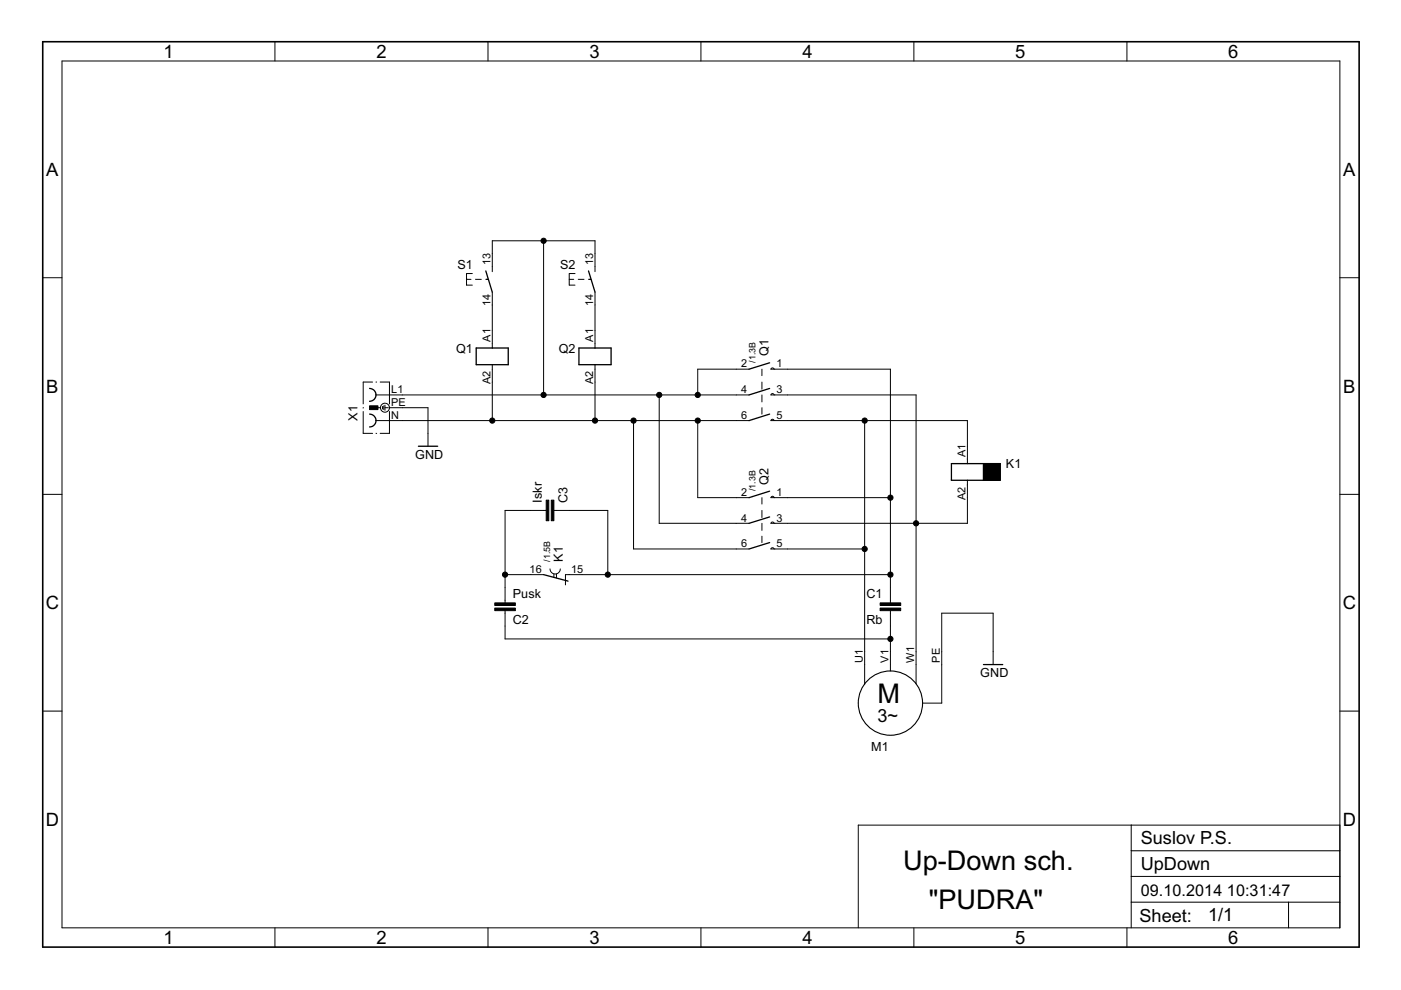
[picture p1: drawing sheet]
<?xml version="1.0" encoding="utf-8"?>
<!DOCTYPE eagle SYSTEM "eagle.dtd">
<eagle version="7.0.0">
<drawing>
<settings>
<setting alwaysvectorfont="no"/>
<setting verticaltext="up"/>
</settings>
<grid distance="0.1" unitdist="inch" unit="inch" style="lines" multiple="1" display="no" altdistance="0.01" altunitdist="inch" altunit="inch"/>
<schematic xreflabel="%F%N/%S.%C%R" xrefpart="/%S.%C%R">
<libraries>
<library name="frames">
<symbols>
<symbol name="A4L-LOC">
<wire x1="256.54" y1="3.81" x2="256.54" y2="8.89" width="0.1016" layer="94"/>
<wire x1="256.54" y1="8.89" x2="256.54" y2="13.97" width="0.1016" layer="94"/>
<wire x1="256.54" y1="13.97" x2="256.54" y2="19.05" width="0.1016" layer="94"/>
<wire x1="256.54" y1="19.05" x2="256.54" y2="24.13" width="0.1016" layer="94"/>
<wire x1="161.29" y1="3.81" x2="161.29" y2="24.13" width="0.1016" layer="94"/>
<wire x1="161.29" y1="24.13" x2="215.265" y2="24.13" width="0.1016" layer="94"/>
<wire x1="215.265" y1="24.13" x2="256.54" y2="24.13" width="0.1016" layer="94"/>
<wire x1="246.38" y1="3.81" x2="246.38" y2="8.89" width="0.1016" layer="94"/>
<wire x1="246.38" y1="8.89" x2="256.54" y2="8.89" width="0.1016" layer="94"/>
<wire x1="246.38" y1="8.89" x2="215.265" y2="8.89" width="0.1016" layer="94"/>
<wire x1="215.265" y1="8.89" x2="215.265" y2="3.81" width="0.1016" layer="94"/>
<wire x1="215.265" y1="8.89" x2="215.265" y2="13.97" width="0.1016" layer="94"/>
<wire x1="215.265" y1="13.97" x2="256.54" y2="13.97" width="0.1016" layer="94"/>
<wire x1="215.265" y1="13.97" x2="215.265" y2="19.05" width="0.1016" layer="94"/>
<wire x1="215.265" y1="19.05" x2="256.54" y2="19.05" width="0.1016" layer="94"/>
<wire x1="215.265" y1="19.05" x2="215.265" y2="24.13" width="0.1016" layer="94"/>
<text x="217.17" y="15.24" size="2.54" layer="94">&gt;DRAWING_NAME</text>
<text x="217.17" y="10.16" size="2.286" layer="94">&gt;LAST_DATE_TIME</text>
<text x="230.505" y="5.08" size="2.54" layer="94">&gt;SHEET</text>
<text x="216.916" y="4.953" size="2.54" layer="94">Sheet:</text>
<frame x1="0" y1="0" x2="260.35" y2="179.07" columns="6" rows="4" layer="94"/>
</symbol>
</symbols>
<devicesets>
<deviceset name="A4L-LOC" prefix="FRAME" uservalue="yes">
<gates>
<gate name="G$1" symbol="A4L-LOC" x="0" y="0"/>
</gates>
<devices>
<device name="">
<technologies>
<technology name=""/>
</technologies>
</device>
</devices>
</deviceset>
</devicesets>
</library>
<library name="e-motoren">
<symbols>
<symbol name="MOTOR_3-POL_PE">
<wire x1="5.08" y1="7.62" x2="5.08" y2="3.81" width="0.1524" layer="94"/>
<wire x1="0" y1="7.62" x2="0" y2="6.35" width="0.1524" layer="94"/>
<wire x1="-5.08" y1="7.62" x2="-5.08" y2="3.683" width="0.1524" layer="94"/>
<wire x1="10.16" y1="7.62" x2="10.16" y2="0" width="0.1524" layer="94"/>
<wire x1="10.16" y1="0" x2="6.35" y2="0" width="0.1524" layer="94"/>
<circle x="0" y="0" radius="6.35" width="0.2032" layer="94"/>
<text x="-2.54" y="0" size="3.81" layer="94">M</text>
<text x="-2.54" y="-3.81" size="2.54" layer="94">3~</text>
<text x="-3.81" y="-7.62" size="1.778" layer="95" rot="MR180">&gt;PART</text>
<text x="-3.81" y="-10.16" size="1.778" layer="96" rot="MR180">&gt;VALUE</text>
<text x="-3.81" y="-17.78" size="1.778" layer="96" rot="MR180">&gt;FUNKTION</text>
<text x="-3.81" y="-12.7" size="1.778" layer="96" rot="MR180">&gt;TYPE</text>
<text x="-3.81" y="-15.24" size="1.778" layer="96" rot="MR180">&gt;HERSTELLER</text>
<pin name="W1" x="5.08" y="10.16" visible="pad" length="short" direction="pas" rot="R270"/>
<pin name="V1" x="0" y="10.16" visible="pad" length="short" direction="pas" rot="R270"/>
<pin name="U1" x="-5.08" y="10.16" visible="pad" length="short" direction="pas" rot="R270"/>
<pin name="PE" x="10.16" y="10.16" visible="pad" length="short" direction="pas" rot="R270"/>
</symbol>
</symbols>
<devicesets>
<deviceset name="MOTOR_3-POL_PE" prefix="M" uservalue="yes">
<gates>
<gate name="G$1" symbol="MOTOR_3-POL_PE" x="0" y="0"/>
</gates>
<devices>
<device name="" package="MOTOR_3-POL_PE">
<connects>
<connect gate="G$1" pin="PE" pad="PE"/>
<connect gate="G$1" pin="U1" pad="U1"/>
<connect gate="G$1" pin="V1" pad="V1"/>
<connect gate="G$1" pin="W1" pad="W1"/>
</connects>
<technologies>
<technology name="">
<attribute name="FUNKTION" value="" constant="no"/>
<attribute name="HERSTELLER" value="" constant="no"/>
<attribute name="TYPE" value="" constant="no"/>
</technology>
</technologies>
</device>
</devices>
</deviceset>
</devicesets>
</library>
<library name="e-schuetze-relais">
<symbols>
<symbol name="OEFFNER_SCHLIESST_VERZOEGERT">
<wire x1="0" y1="1.778" x2="0" y2="2.54" width="0.1524" layer="94"/>
<wire x1="2.032" y1="1.778" x2="0" y2="1.778" width="0.1524" layer="94"/>
<wire x1="0" y1="-2.54" x2="1.27" y2="2.286" width="0.254" layer="94"/>
<wire x1="0.635" y1="0" x2="-0.127" y2="0" width="0.1524" layer="94"/>
<wire x1="-1.143" y1="-1.27" x2="-1.143" y2="0.762" width="0.1524" layer="94" curve="180"/>
<wire x1="0.508" y1="-0.508" x2="-0.127" y2="-0.508" width="0.1524" layer="94"/>
<text x="-2.54" y="1.27" size="1.778" layer="95" rot="R180">&gt;PART</text>
<text x="-2.54" y="-1.27" size="1.27" layer="95" rot="R180">&gt;XREF</text>
<pin name="6" x="0" y="-5.08" visible="pad" length="short" direction="pas" rot="R90"/>
<pin name="5" x="0" y="5.08" visible="pad" length="short" direction="pas" rot="R270"/>
</symbol>
<symbol name="SPULE_ABFALLVERZOEGERT">
<wire x1="3.175" y1="1.651" x2="0" y2="1.651" width="0.254" layer="94"/>
<wire x1="0" y1="1.651" x2="-3.175" y2="1.651" width="0.254" layer="94"/>
<wire x1="-3.175" y1="1.651" x2="-3.175" y2="-1.651" width="0.254" layer="94"/>
<wire x1="-3.175" y1="-1.651" x2="0" y2="-1.651" width="0.254" layer="94"/>
<wire x1="0" y1="-1.651" x2="3.175" y2="-1.651" width="0.254" layer="94"/>
<wire x1="3.175" y1="-1.651" x2="3.175" y2="1.651" width="0.254" layer="94"/>
<wire x1="0" y1="2.54" x2="0" y2="1.651" width="0.1524" layer="94"/>
<wire x1="0" y1="-2.54" x2="0" y2="-1.651" width="0.1524" layer="94"/>
<wire x1="-6.477" y1="1.651" x2="-3.175" y2="1.651" width="0.254" layer="94"/>
<wire x1="-6.477" y1="-1.651" x2="-3.175" y2="-1.651" width="0.254" layer="94"/>
<wire x1="-6.477" y1="-1.651" x2="-6.477" y2="1.651" width="0.254" layer="94"/>
<text x="-7.62" y="2.54" size="1.778" layer="95" rot="R180">&gt;PART</text>
<text x="-7.62" y="0" size="1.778" layer="96" rot="R180">&gt;VALUE</text>
<text x="-7.62" y="-7.62" size="1.778" layer="96" rot="R180">&gt;FUNKTION</text>
<text x="-7.62" y="-2.54" size="1.778" layer="96" rot="R180">&gt;TYPE</text>
<text x="-7.62" y="-5.08" size="1.778" layer="96" rot="R180">&gt;HERSTELLER</text>
<rectangle x1="-6.477" y1="-1.651" x2="-3.175" y2="1.651" layer="94"/>
<pin name="A2" x="0" y="-5.08" visible="pad" length="short" direction="pas" rot="R90"/>
<pin name="A1" x="0" y="5.08" visible="pad" length="short" direction="pas" rot="R270"/>
</symbol>
<symbol name="SPULE">
<wire x1="3.175" y1="1.651" x2="0" y2="1.651" width="0.254" layer="94"/>
<wire x1="0" y1="1.651" x2="-3.175" y2="1.651" width="0.254" layer="94"/>
<wire x1="-3.175" y1="1.651" x2="-3.175" y2="-1.651" width="0.254" layer="94"/>
<wire x1="-3.175" y1="-1.651" x2="0" y2="-1.651" width="0.254" layer="94"/>
<wire x1="0" y1="-1.651" x2="3.175" y2="-1.651" width="0.254" layer="94"/>
<wire x1="3.175" y1="-1.651" x2="3.175" y2="1.651" width="0.254" layer="94"/>
<wire x1="0" y1="2.54" x2="0" y2="1.651" width="0.1524" layer="94"/>
<wire x1="0" y1="-2.54" x2="0" y2="-1.651" width="0.1524" layer="94"/>
<text x="-3.81" y="2.54" size="1.778" layer="95" rot="R180">&gt;PART</text>
<text x="-3.81" y="0" size="1.778" layer="96" rot="R180">&gt;VALUE</text>
<text x="-3.81" y="-7.62" size="1.778" layer="96" rot="R180">&gt;FUNKTION</text>
<text x="-3.81" y="-2.54" size="1.778" layer="96" rot="R180">&gt;TYPE</text>
<text x="-3.81" y="-5.08" size="1.778" layer="96" rot="R180">&gt;HERSTELLER</text>
<pin name="A2" x="0" y="-5.08" visible="pad" length="short" direction="in" rot="R90"/>
<pin name="A1" x="0" y="5.08" visible="pad" length="short" direction="in" rot="R270"/>
</symbol>
<symbol name="SCHLIESSER_HAUPTSCHUETZ_3-POL">
<wire x1="-5.08" y1="0" x2="-3.81" y2="0" width="0.1524" layer="94"/>
<wire x1="-2.54" y1="0" x2="-1.143" y2="0" width="0.1524" layer="94"/>
<wire x1="0" y1="0" x2="1.397" y2="0" width="0.1524" layer="94"/>
<wire x1="2.54" y1="0" x2="3.81" y2="0" width="0.1524" layer="94"/>
<wire x1="-5.08" y1="1.778" x2="-5.08" y2="2.413" width="0.1524" layer="94" curve="-157.380135"/>
<wire x1="-5.08" y1="-2.54" x2="-6.35" y2="1.524" width="0.254" layer="94"/>
<wire x1="-5.08" y1="2.54" x2="-5.08" y2="1.778" width="0.1524" layer="94"/>
<wire x1="0" y1="1.778" x2="0" y2="2.413" width="0.1524" layer="94" curve="-157.380135"/>
<wire x1="0" y1="-2.54" x2="-1.27" y2="1.524" width="0.254" layer="94"/>
<wire x1="0" y1="2.54" x2="0" y2="1.778" width="0.1524" layer="94"/>
<wire x1="5.08" y1="1.778" x2="5.08" y2="2.413" width="0.1524" layer="94" curve="-157.380135"/>
<wire x1="5.08" y1="-2.54" x2="3.81" y2="1.524" width="0.254" layer="94"/>
<wire x1="5.08" y1="2.54" x2="5.08" y2="1.778" width="0.1524" layer="94"/>
<text x="-7.62" y="1.27" size="1.778" layer="95" rot="R180">&gt;PART</text>
<text x="-6.35" y="-1.27" size="1.27" layer="95" rot="R180">&gt;XREF</text>
<text x="-8.89" y="-3.81" size="1.778" layer="95" rot="R180">&gt;VALUE2</text>
<pin name="2" x="-5.08" y="-5.08" visible="pad" length="short" direction="pas" rot="R90"/>
<pin name="1" x="-5.08" y="5.08" visible="pad" length="short" direction="pas" rot="R270"/>
<pin name="3" x="0" y="5.08" visible="pad" length="short" direction="pas" rot="R270"/>
<pin name="4" x="0" y="-5.08" visible="pad" length="short" direction="pas" rot="R90"/>
<pin name="5" x="5.08" y="5.08" visible="pad" length="short" direction="pas" rot="R270"/>
<pin name="6" x="5.08" y="-5.08" visible="pad" length="short" direction="pas" rot="R90"/>
</symbol>
</symbols>
<devicesets>
<deviceset name="HILFSSCHUETZ_SCHLIESST_VERZOEGERT_15-16" prefix="K" uservalue="yes">
<gates>
<gate name="G$2" symbol="OEFFNER_SCHLIESST_VERZOEGERT" x="2.54" y="5.08"/>
<gate name="G$1" symbol="SPULE_ABFALLVERZOEGERT" x="-10.16" y="5.08" addlevel="must"/>
</gates>
<devices>
<device name="" package="HILFSSCHUETZ_SCHLIESST_VERZOEGERT_15-16">
<connects>
<connect gate="G$1" pin="A1" pad="A1"/>
<connect gate="G$1" pin="A2" pad="A2"/>
<connect gate="G$2" pin="5" pad="15"/>
<connect gate="G$2" pin="6" pad="16"/>
</connects>
<technologies>
<technology name="">
<attribute name="FUNKTION" value="" constant="no"/>
<attribute name="HERSTELLER" value="" constant="no"/>
<attribute name="TYPE" value="" constant="no"/>
</technology>
</technologies>
</device>
</devices>
</deviceset>
<deviceset name="HAUPTSCHUETZ_3-POL" prefix="Q" uservalue="yes">
<gates>
<gate name="G$1" symbol="SPULE" x="-10.16" y="5.08" addlevel="must"/>
<gate name="G$2" symbol="SCHLIESSER_HAUPTSCHUETZ_3-POL" x="7.62" y="5.08" addlevel="always"/>
</gates>
<devices>
<device name="" package="HAUPTSCHUETZ_3-POL">
<connects>
<connect gate="G$1" pin="A1" pad="A1"/>
<connect gate="G$1" pin="A2" pad="A2"/>
<connect gate="G$2" pin="1" pad="1"/>
<connect gate="G$2" pin="2" pad="2"/>
<connect gate="G$2" pin="3" pad="3"/>
<connect gate="G$2" pin="4" pad="4"/>
<connect gate="G$2" pin="5" pad="5"/>
<connect gate="G$2" pin="6" pad="6"/>
</connects>
<technologies>
<technology name="">
<attribute name="FUNKTION" value="" constant="no"/>
<attribute name="HERSTELLER" value="" constant="no"/>
<attribute name="TYPE" value="" constant="no"/>
<attribute name="VALUE2" value="" constant="no"/>
</technology>
</technologies>
</device>
</devices>
</deviceset>
</devicesets>
</library>
<library name="e-steckverbinder">
<symbols>
<symbol name="STECKDOSE">
<wire x1="5.08" y1="0" x2="5.08" y2="-5.207" width="0.1524" layer="94" style="dashdot"/>
<wire x1="5.08" y1="-5.207" x2="-5.08" y2="-5.207" width="0.1524" layer="94" style="dashdot"/>
<wire x1="-5.08" y1="-5.207" x2="-5.08" y2="0" width="0.1524" layer="94" style="dashdot"/>
<wire x1="-5.08" y1="0" x2="5.08" y2="0" width="0.1524" layer="94" style="dashdot"/>
<wire x1="-1.27" y1="-3.937" x2="-2.54" y2="-2.667" width="0.254" layer="94" curve="90"/>
<wire x1="-2.54" y1="-2.667" x2="-3.81" y2="-3.937" width="0.254" layer="94" curve="90"/>
<wire x1="0" y1="-1.778" x2="0" y2="-2.413" width="0.1524" layer="94"/>
<wire x1="-2.54" y1="-0.127" x2="-2.54" y2="-2.667" width="0.1524" layer="94" style="dashdot"/>
<wire x1="2.54" y1="-0.127" x2="2.54" y2="-2.667" width="0.1524" layer="94" style="dashdot"/>
<wire x1="3.81" y1="-3.937" x2="2.54" y2="-2.667" width="0.254" layer="94" curve="90"/>
<wire x1="2.54" y1="-2.667" x2="1.27" y2="-3.937" width="0.254" layer="94" curve="90"/>
<wire x1="0" y1="-0.254" x2="0" y2="-0.889" width="0.1524" layer="94" style="dashdot"/>
<wire x1="-0.508" y1="-0.889" x2="0.508" y2="-0.889" width="0.1524" layer="94" style="dashdot"/>
<wire x1="-0.381" y1="-1.143" x2="0.381" y2="-1.143" width="0.1524" layer="94" style="dashdot"/>
<wire x1="-0.254" y1="-1.397" x2="0.254" y2="-1.397" width="0.1524" layer="94" style="dashdot"/>
<circle x="0" y="-0.889" radius="0.889" width="0.1524" layer="94"/>
<text x="2.54" y="-6.35" size="1.778" layer="95" rot="R180">&gt;PART</text>
<rectangle x1="-0.381" y1="-3.937" x2="0.381" y2="-2.286" layer="94"/>
<pin name="L1" x="-2.54" y="2.54" visible="pad" length="short" direction="pas" rot="R270"/>
<pin name="N" x="2.54" y="2.54" visible="pad" length="short" direction="pas" rot="R270"/>
<pin name="PE" x="0" y="2.54" visible="pad" length="short" direction="pas" rot="R270"/>
</symbol>
</symbols>
<devicesets>
<deviceset name="STECKDOSE" prefix="X" uservalue="yes">
<gates>
<gate name="G$1" symbol="STECKDOSE" x="0" y="0"/>
</gates>
<devices>
<device name="" package="STECKDOSE">
<connects>
<connect gate="G$1" pin="L1" pad="L1"/>
<connect gate="G$1" pin="N" pad="N"/>
<connect gate="G$1" pin="PE" pad="PE"/>
</connects>
<technologies>
<technology name=""/>
</technologies>
</device>
</devices>
</deviceset>
</devicesets>
</library>
<library name="supply1">
<symbols>
<symbol name="GND">
<wire x1="-1.905" y1="0" x2="1.905" y2="0" width="0.254" layer="94"/>
<text x="-2.54" y="-2.54" size="1.778" layer="96">&gt;VALUE</text>
<pin name="GND" x="0" y="2.54" visible="off" length="short" direction="sup" rot="R270"/>
</symbol>
</symbols>
<devicesets>
<deviceset name="GND" prefix="GND">
<gates>
<gate name="1" symbol="GND" x="0" y="0"/>
</gates>
<devices>
<device name="">
<technologies>
<technology name=""/>
</technologies>
</device>
</devices>
</deviceset>
</devicesets>
</library>
<library name="rcl">
<symbols>
<symbol name="C-EU">
<wire x1="0" y1="0" x2="0" y2="-0.508" width="0.1524" layer="94"/>
<wire x1="0" y1="-2.54" x2="0" y2="-2.032" width="0.1524" layer="94"/>
<text x="1.524" y="0.381" size="1.778" layer="95">&gt;NAME</text>
<text x="1.524" y="-4.699" size="1.778" layer="96">&gt;VALUE</text>
<rectangle x1="-2.032" y1="-2.032" x2="2.032" y2="-1.524" layer="94"/>
<rectangle x1="-2.032" y1="-1.016" x2="2.032" y2="-0.508" layer="94"/>
<pin name="1" x="0" y="2.54" visible="off" length="short" direction="pas" swaplevel="1" rot="R270"/>
<pin name="2" x="0" y="-5.08" visible="off" length="short" direction="pas" swaplevel="1" rot="R90"/>
</symbol>
</symbols>
<devicesets>
<deviceset name="C-EU" prefix="C" uservalue="yes">
<gates>
<gate name="G$1" symbol="C-EU" x="0" y="0"/>
</gates>
<devices>
<device name="C0402" package="C0402">
<connects>
<connect gate="G$1" pin="1" pad="1"/>
<connect gate="G$1" pin="2" pad="2"/>
</connects>
<technologies>
<technology name=""/>
</technologies>
</device>
<device name="C0504" package="C0504">
<connects>
<connect gate="G$1" pin="1" pad="1"/>
<connect gate="G$1" pin="2" pad="2"/>
</connects>
<technologies>
<technology name=""/>
</technologies>
</device>
<device name="C0603" package="C0603">
<connects>
<connect gate="G$1" pin="1" pad="1"/>
<connect gate="G$1" pin="2" pad="2"/>
</connects>
<technologies>
<technology name=""/>
</technologies>
</device>
<device name="C0805" package="C0805">
<connects>
<connect gate="G$1" pin="1" pad="1"/>
<connect gate="G$1" pin="2" pad="2"/>
</connects>
<technologies>
<technology name=""/>
</technologies>
</device>
<device name="C1005" package="C1005">
<connects>
<connect gate="G$1" pin="1" pad="1"/>
<connect gate="G$1" pin="2" pad="2"/>
</connects>
<technologies>
<technology name=""/>
</technologies>
</device>
<device name="C1206" package="C1206">
<connects>
<connect gate="G$1" pin="1" pad="1"/>
<connect gate="G$1" pin="2" pad="2"/>
</connects>
<technologies>
<technology name=""/>
</technologies>
</device>
<device name="C1210" package="C1210">
<connects>
<connect gate="G$1" pin="1" pad="1"/>
<connect gate="G$1" pin="2" pad="2"/>
</connects>
<technologies>
<technology name=""/>
</technologies>
</device>
<device name="C1310" package="C1310">
<connects>
<connect gate="G$1" pin="1" pad="1"/>
<connect gate="G$1" pin="2" pad="2"/>
</connects>
<technologies>
<technology name=""/>
</technologies>
</device>
<device name="C1608" package="C1608">
<connects>
<connect gate="G$1" pin="1" pad="1"/>
<connect gate="G$1" pin="2" pad="2"/>
</connects>
<technologies>
<technology name=""/>
</technologies>
</device>
<device name="C1812" package="C1812">
<connects>
<connect gate="G$1" pin="1" pad="1"/>
<connect gate="G$1" pin="2" pad="2"/>
</connects>
<technologies>
<technology name=""/>
</technologies>
</device>
<device name="C1825" package="C1825">
<connects>
<connect gate="G$1" pin="1" pad="1"/>
<connect gate="G$1" pin="2" pad="2"/>
</connects>
<technologies>
<technology name=""/>
</technologies>
</device>
<device name="C2012" package="C2012">
<connects>
<connect gate="G$1" pin="1" pad="1"/>
<connect gate="G$1" pin="2" pad="2"/>
</connects>
<technologies>
<technology name=""/>
</technologies>
</device>
<device name="C3216" package="C3216">
<connects>
<connect gate="G$1" pin="1" pad="1"/>
<connect gate="G$1" pin="2" pad="2"/>
</connects>
<technologies>
<technology name=""/>
</technologies>
</device>
<device name="C3225" package="C3225">
<connects>
<connect gate="G$1" pin="1" pad="1"/>
<connect gate="G$1" pin="2" pad="2"/>
</connects>
<technologies>
<technology name=""/>
</technologies>
</device>
<device name="C4532" package="C4532">
<connects>
<connect gate="G$1" pin="1" pad="1"/>
<connect gate="G$1" pin="2" pad="2"/>
</connects>
<technologies>
<technology name=""/>
</technologies>
</device>
<device name="C4564" package="C4564">
<connects>
<connect gate="G$1" pin="1" pad="1"/>
<connect gate="G$1" pin="2" pad="2"/>
</connects>
<technologies>
<technology name=""/>
</technologies>
</device>
<device name="025-024X044" package="C025-024X044">
<connects>
<connect gate="G$1" pin="1" pad="1"/>
<connect gate="G$1" pin="2" pad="2"/>
</connects>
<technologies>
<technology name=""/>
</technologies>
</device>
<device name="025-025X050" package="C025-025X050">
<connects>
<connect gate="G$1" pin="1" pad="1"/>
<connect gate="G$1" pin="2" pad="2"/>
</connects>
<technologies>
<technology name=""/>
</technologies>
</device>
<device name="025-030X050" package="C025-030X050">
<connects>
<connect gate="G$1" pin="1" pad="1"/>
<connect gate="G$1" pin="2" pad="2"/>
</connects>
<technologies>
<technology name=""/>
</technologies>
</device>
<device name="025-040X050" package="C025-040X050">
<connects>
<connect gate="G$1" pin="1" pad="1"/>
<connect gate="G$1" pin="2" pad="2"/>
</connects>
<technologies>
<technology name=""/>
</technologies>
</device>
<device name="025-050X050" package="C025-050X050">
<connects>
<connect gate="G$1" pin="1" pad="1"/>
<connect gate="G$1" pin="2" pad="2"/>
</connects>
<technologies>
<technology name=""/>
</technologies>
</device>
<device name="025-060X050" package="C025-060X050">
<connects>
<connect gate="G$1" pin="1" pad="1"/>
<connect gate="G$1" pin="2" pad="2"/>
</connects>
<technologies>
<technology name=""/>
</technologies>
</device>
<device name="C025_050-024X070" package="C025_050-024X070">
<connects>
<connect gate="G$1" pin="1" pad="1"/>
<connect gate="G$1" pin="2" pad="2"/>
</connects>
<technologies>
<technology name=""/>
</technologies>
</device>
<device name="025_050-025X075" package="C025_050-025X075">
<connects>
<connect gate="G$1" pin="1" pad="1"/>
<connect gate="G$1" pin="2" pad="2"/>
</connects>
<technologies>
<technology name=""/>
</technologies>
</device>
<device name="025_050-035X075" package="C025_050-035X075">
<connects>
<connect gate="G$1" pin="1" pad="1"/>
<connect gate="G$1" pin="2" pad="2"/>
</connects>
<technologies>
<technology name=""/>
</technologies>
</device>
<device name="025_050-045X075" package="C025_050-045X075">
<connects>
<connect gate="G$1" pin="1" pad="1"/>
<connect gate="G$1" pin="2" pad="2"/>
</connects>
<technologies>
<technology name=""/>
</technologies>
</device>
<device name="025_050-055X075" package="C025_050-055X075">
<connects>
<connect gate="G$1" pin="1" pad="1"/>
<connect gate="G$1" pin="2" pad="2"/>
</connects>
<technologies>
<technology name=""/>
</technologies>
</device>
<device name="050-024X044" package="C050-024X044">
<connects>
<connect gate="G$1" pin="1" pad="1"/>
<connect gate="G$1" pin="2" pad="2"/>
</connects>
<technologies>
<technology name=""/>
</technologies>
</device>
<device name="050-025X075" package="C050-025X075">
<connects>
<connect gate="G$1" pin="1" pad="1"/>
<connect gate="G$1" pin="2" pad="2"/>
</connects>
<technologies>
<technology name=""/>
</technologies>
</device>
<device name="050-045X075" package="C050-045X075">
<connects>
<connect gate="G$1" pin="1" pad="1"/>
<connect gate="G$1" pin="2" pad="2"/>
</connects>
<technologies>
<technology name=""/>
</technologies>
</device>
<device name="050-030X075" package="C050-030X075">
<connects>
<connect gate="G$1" pin="1" pad="1"/>
<connect gate="G$1" pin="2" pad="2"/>
</connects>
<technologies>
<technology name=""/>
</technologies>
</device>
<device name="050-050X075" package="C050-050X075">
<connects>
<connect gate="G$1" pin="1" pad="1"/>
<connect gate="G$1" pin="2" pad="2"/>
</connects>
<technologies>
<technology name=""/>
</technologies>
</device>
<device name="050-055X075" package="C050-055X075">
<connects>
<connect gate="G$1" pin="1" pad="1"/>
<connect gate="G$1" pin="2" pad="2"/>
</connects>
<technologies>
<technology name=""/>
</technologies>
</device>
<device name="050-075X075" package="C050-075X075">
<connects>
<connect gate="G$1" pin="1" pad="1"/>
<connect gate="G$1" pin="2" pad="2"/>
</connects>
<technologies>
<technology name=""/>
</technologies>
</device>
<device name="050H075X075" package="C050H075X075">
<connects>
<connect gate="G$1" pin="1" pad="1"/>
<connect gate="G$1" pin="2" pad="2"/>
</connects>
<technologies>
<technology name=""/>
</technologies>
</device>
<device name="075-032X103" package="C075-032X103">
<connects>
<connect gate="G$1" pin="1" pad="1"/>
<connect gate="G$1" pin="2" pad="2"/>
</connects>
<technologies>
<technology name=""/>
</technologies>
</device>
<device name="075-042X103" package="C075-042X103">
<connects>
<connect gate="G$1" pin="1" pad="1"/>
<connect gate="G$1" pin="2" pad="2"/>
</connects>
<technologies>
<technology name=""/>
</technologies>
</device>
<device name="075-052X106" package="C075-052X106">
<connects>
<connect gate="G$1" pin="1" pad="1"/>
<connect gate="G$1" pin="2" pad="2"/>
</connects>
<technologies>
<technology name=""/>
</technologies>
</device>
<device name="102-043X133" package="C102-043X133">
<connects>
<connect gate="G$1" pin="1" pad="1"/>
<connect gate="G$1" pin="2" pad="2"/>
</connects>
<technologies>
<technology name=""/>
</technologies>
</device>
<device name="102-054X133" package="C102-054X133">
<connects>
<connect gate="G$1" pin="1" pad="1"/>
<connect gate="G$1" pin="2" pad="2"/>
</connects>
<technologies>
<technology name=""/>
</technologies>
</device>
<device name="102-064X133" package="C102-064X133">
<connects>
<connect gate="G$1" pin="1" pad="1"/>
<connect gate="G$1" pin="2" pad="2"/>
</connects>
<technologies>
<technology name=""/>
</technologies>
</device>
<device name="102_152-062X184" package="C102_152-062X184">
<connects>
<connect gate="G$1" pin="1" pad="1"/>
<connect gate="G$1" pin="2" pad="2"/>
</connects>
<technologies>
<technology name=""/>
</technologies>
</device>
<device name="150-054X183" package="C150-054X183">
<connects>
<connect gate="G$1" pin="1" pad="1"/>
<connect gate="G$1" pin="2" pad="2"/>
</connects>
<technologies>
<technology name=""/>
</technologies>
</device>
<device name="150-064X183" package="C150-064X183">
<connects>
<connect gate="G$1" pin="1" pad="1"/>
<connect gate="G$1" pin="2" pad="2"/>
</connects>
<technologies>
<technology name=""/>
</technologies>
</device>
<device name="150-072X183" package="C150-072X183">
<connects>
<connect gate="G$1" pin="1" pad="1"/>
<connect gate="G$1" pin="2" pad="2"/>
</connects>
<technologies>
<technology name=""/>
</technologies>
</device>
<device name="150-084X183" package="C150-084X183">
<connects>
<connect gate="G$1" pin="1" pad="1"/>
<connect gate="G$1" pin="2" pad="2"/>
</connects>
<technologies>
<technology name=""/>
</technologies>
</device>
<device name="150-091X182" package="C150-091X182">
<connects>
<connect gate="G$1" pin="1" pad="1"/>
<connect gate="G$1" pin="2" pad="2"/>
</connects>
<technologies>
<technology name=""/>
</technologies>
</device>
<device name="225-062X268" package="C225-062X268">
<connects>
<connect gate="G$1" pin="1" pad="1"/>
<connect gate="G$1" pin="2" pad="2"/>
</connects>
<technologies>
<technology name=""/>
</technologies>
</device>
<device name="225-074X268" package="C225-074X268">
<connects>
<connect gate="G$1" pin="1" pad="1"/>
<connect gate="G$1" pin="2" pad="2"/>
</connects>
<technologies>
<technology name=""/>
</technologies>
</device>
<device name="225-087X268" package="C225-087X268">
<connects>
<connect gate="G$1" pin="1" pad="1"/>
<connect gate="G$1" pin="2" pad="2"/>
</connects>
<technologies>
<technology name=""/>
</technologies>
</device>
<device name="225-108X268" package="C225-108X268">
<connects>
<connect gate="G$1" pin="1" pad="1"/>
<connect gate="G$1" pin="2" pad="2"/>
</connects>
<technologies>
<technology name=""/>
</technologies>
</device>
<device name="225-113X268" package="C225-113X268">
<connects>
<connect gate="G$1" pin="1" pad="1"/>
<connect gate="G$1" pin="2" pad="2"/>
</connects>
<technologies>
<technology name=""/>
</technologies>
</device>
<device name="275-093X316" package="C275-093X316">
<connects>
<connect gate="G$1" pin="1" pad="1"/>
<connect gate="G$1" pin="2" pad="2"/>
</connects>
<technologies>
<technology name=""/>
</technologies>
</device>
<device name="275-113X316" package="C275-113X316">
<connects>
<connect gate="G$1" pin="1" pad="1"/>
<connect gate="G$1" pin="2" pad="2"/>
</connects>
<technologies>
<technology name=""/>
</technologies>
</device>
<device name="275-134X316" package="C275-134X316">
<connects>
<connect gate="G$1" pin="1" pad="1"/>
<connect gate="G$1" pin="2" pad="2"/>
</connects>
<technologies>
<technology name=""/>
</technologies>
</device>
<device name="275-205X316" package="C275-205X316">
<connects>
<connect gate="G$1" pin="1" pad="1"/>
<connect gate="G$1" pin="2" pad="2"/>
</connects>
<technologies>
<technology name=""/>
</technologies>
</device>
<device name="325-137X374" package="C325-137X374">
<connects>
<connect gate="G$1" pin="1" pad="1"/>
<connect gate="G$1" pin="2" pad="2"/>
</connects>
<technologies>
<technology name=""/>
</technologies>
</device>
<device name="325-162X374" package="C325-162X374">
<connects>
<connect gate="G$1" pin="1" pad="1"/>
<connect gate="G$1" pin="2" pad="2"/>
</connects>
<technologies>
<technology name=""/>
</technologies>
</device>
<device name="325-182X374" package="C325-182X374">
<connects>
<connect gate="G$1" pin="1" pad="1"/>
<connect gate="G$1" pin="2" pad="2"/>
</connects>
<technologies>
<technology name=""/>
</technologies>
</device>
<device name="375-192X418" package="C375-192X418">
<connects>
<connect gate="G$1" pin="1" pad="1"/>
<connect gate="G$1" pin="2" pad="2"/>
</connects>
<technologies>
<technology name=""/>
</technologies>
</device>
<device name="375-203X418" package="C375-203X418">
<connects>
<connect gate="G$1" pin="1" pad="1"/>
<connect gate="G$1" pin="2" pad="2"/>
</connects>
<technologies>
<technology name=""/>
</technologies>
</device>
<device name="050-035X075" package="C050-035X075">
<connects>
<connect gate="G$1" pin="1" pad="1"/>
<connect gate="G$1" pin="2" pad="2"/>
</connects>
<technologies>
<technology name=""/>
</technologies>
</device>
<device name="375-155X418" package="C375-155X418">
<connects>
<connect gate="G$1" pin="1" pad="1"/>
<connect gate="G$1" pin="2" pad="2"/>
</connects>
<technologies>
<technology name=""/>
</technologies>
</device>
<device name="075-063X106" package="C075-063X106">
<connects>
<connect gate="G$1" pin="1" pad="1"/>
<connect gate="G$1" pin="2" pad="2"/>
</connects>
<technologies>
<technology name=""/>
</technologies>
</device>
<device name="275-154X316" package="C275-154X316">
<connects>
<connect gate="G$1" pin="1" pad="1"/>
<connect gate="G$1" pin="2" pad="2"/>
</connects>
<technologies>
<technology name=""/>
</technologies>
</device>
<device name="275-173X316" package="C275-173X316">
<connects>
<connect gate="G$1" pin="1" pad="1"/>
<connect gate="G$1" pin="2" pad="2"/>
</connects>
<technologies>
<technology name=""/>
</technologies>
</device>
<device name="C0402K" package="C0402K">
<connects>
<connect gate="G$1" pin="1" pad="1"/>
<connect gate="G$1" pin="2" pad="2"/>
</connects>
<technologies>
<technology name=""/>
</technologies>
</device>
<device name="C0603K" package="C0603K">
<connects>
<connect gate="G$1" pin="1" pad="1"/>
<connect gate="G$1" pin="2" pad="2"/>
</connects>
<technologies>
<technology name=""/>
</technologies>
</device>
<device name="C0805K" package="C0805K">
<connects>
<connect gate="G$1" pin="1" pad="1"/>
<connect gate="G$1" pin="2" pad="2"/>
</connects>
<technologies>
<technology name=""/>
</technologies>
</device>
<device name="C1206K" package="C1206K">
<connects>
<connect gate="G$1" pin="1" pad="1"/>
<connect gate="G$1" pin="2" pad="2"/>
</connects>
<technologies>
<technology name=""/>
</technologies>
</device>
<device name="C1210K" package="C1210K">
<connects>
<connect gate="G$1" pin="1" pad="1"/>
<connect gate="G$1" pin="2" pad="2"/>
</connects>
<technologies>
<technology name=""/>
</technologies>
</device>
<device name="C1812K" package="C1812K">
<connects>
<connect gate="G$1" pin="1" pad="1"/>
<connect gate="G$1" pin="2" pad="2"/>
</connects>
<technologies>
<technology name=""/>
</technologies>
</device>
<device name="C1825K" package="C1825K">
<connects>
<connect gate="G$1" pin="1" pad="1"/>
<connect gate="G$1" pin="2" pad="2"/>
</connects>
<technologies>
<technology name=""/>
</technologies>
</device>
<device name="C2220K" package="C2220K">
<connects>
<connect gate="G$1" pin="1" pad="1"/>
<connect gate="G$1" pin="2" pad="2"/>
</connects>
<technologies>
<technology name=""/>
</technologies>
</device>
<device name="C2225K" package="C2225K">
<connects>
<connect gate="G$1" pin="1" pad="1"/>
<connect gate="G$1" pin="2" pad="2"/>
</connects>
<technologies>
<technology name=""/>
</technologies>
</device>
<device name="HPC0201" package="HPC0201">
<connects>
<connect gate="G$1" pin="1" pad="1"/>
<connect gate="G$1" pin="2" pad="2"/>
</connects>
<technologies>
<technology name=""/>
</technologies>
</device>
<device name="C0201" package="C0201">
<connects>
<connect gate="G$1" pin="1" pad="1"/>
<connect gate="G$1" pin="2" pad="2"/>
</connects>
<technologies>
<technology name=""/>
</technologies>
</device>
<device name="C1808" package="C1808">
<connects>
<connect gate="G$1" pin="1" pad="1"/>
<connect gate="G$1" pin="2" pad="2"/>
</connects>
<technologies>
<technology name=""/>
</technologies>
</device>
<device name="C3640" package="C3640">
<connects>
<connect gate="G$1" pin="1" pad="1"/>
<connect gate="G$1" pin="2" pad="2"/>
</connects>
<technologies>
<technology name=""/>
</technologies>
</device>
</devices>
</deviceset>
</devicesets>
</library>
<library name="e-schalter">
<symbols>
<symbol name="TASTER_SCHLIESSER">
<wire x1="-0.762" y1="0" x2="-0.889" y2="0" width="0.1524" layer="94"/>
<wire x1="-0.889" y1="0" x2="-1.143" y2="0" width="0.1524" layer="94"/>
<wire x1="-2.159" y1="0" x2="-3.302" y2="0" width="0.1524" layer="94"/>
<wire x1="-5.08" y1="1.143" x2="-5.08" y2="0" width="0.1524" layer="94"/>
<wire x1="-5.08" y1="0" x2="-5.08" y2="-1.143" width="0.1524" layer="94"/>
<wire x1="-4.191" y1="0" x2="-5.08" y2="0" width="0.1524" layer="94"/>
<wire x1="-3.937" y1="1.143" x2="-5.08" y2="1.143" width="0.1524" layer="94"/>
<wire x1="-3.937" y1="-1.143" x2="-5.08" y2="-1.143" width="0.1524" layer="94"/>
<wire x1="-0.889" y1="0" x2="-1.27" y2="0" width="0.1524" layer="94"/>
<wire x1="0" y1="1.524" x2="0" y2="2.54" width="0.1524" layer="94"/>
<wire x1="0" y1="-2.54" x2="-1.27" y2="1.651" width="0.254" layer="94"/>
<text x="-3.81" y="3.81" size="1.778" layer="95" rot="R180">&gt;PART</text>
<text x="-3.81" y="-2.54" size="1.778" layer="96" rot="R180">&gt;VALUE</text>
<text x="-3.81" y="-10.16" size="1.778" layer="96" rot="R180">&gt;FUNKTION</text>
<text x="-3.81" y="-5.08" size="1.778" layer="96" rot="R180">&gt;TYPE</text>
<text x="-3.81" y="-7.62" size="1.778" layer="96" rot="R180">&gt;HERSTELLER</text>
<pin name="14" x="0" y="-5.08" visible="pad" length="short" direction="pas" rot="R90"/>
<pin name="13" x="0" y="5.08" visible="pad" length="short" direction="pas" rot="R270"/>
</symbol>
</symbols>
<devicesets>
<deviceset name="TASTER_SCHLIESSER" prefix="S" uservalue="yes">
<gates>
<gate name="G$1" symbol="TASTER_SCHLIESSER" x="0" y="0"/>
</gates>
<devices>
<device name="" package="EINTASTER">
<connects>
<connect gate="G$1" pin="13" pad="13"/>
<connect gate="G$1" pin="14" pad="14"/>
</connects>
<technologies>
<technology name="">
<attribute name="FUNKTION" value="" constant="no"/>
<attribute name="HERSTELLER" value="" constant="no"/>
<attribute name="TYPE" value="" constant="no"/>
</technology>
</technologies>
</device>
</devices>
</deviceset>
</devicesets>
</library>
</libraries>
<attributes>
</attributes>
<variantdefs>
</variantdefs>
<classes>
<class number="0" name="default" width="0" drill="0">
</class>
</classes>
<parts>
<part name="FRAME1" library="frames" deviceset="A4L-LOC" device=""/>
<part name="M1" library="e-motoren" deviceset="MOTOR_3-POL_PE" device=""/>
<part name="K1" library="e-schuetze-relais" deviceset="HILFSSCHUETZ_SCHLIESST_VERZOEGERT_15-16" device=""/>
<part name="X1" library="e-steckverbinder" deviceset="STECKDOSE" device="" value="~220v"/>
<part name="GND1" library="supply1" deviceset="GND" device=""/>
<part name="GND2" library="supply1" deviceset="GND" device=""/>
<part name="Q1" library="e-schuetze-relais" deviceset="HAUPTSCHUETZ_3-POL" device=""/>
<part name="Q2" library="e-schuetze-relais" deviceset="HAUPTSCHUETZ_3-POL" device=""/>
<part name="C1" library="rcl" deviceset="C-EU" device="025-024X044" value="Rb"/>
<part name="C2" library="rcl" deviceset="C-EU" device="025-024X044" value="Pusk"/>
<part name="C3" library="rcl" deviceset="C-EU" device="025-024X044" value="Iskr"/>
<part name="S1" library="e-schalter" deviceset="TASTER_SCHLIESSER" device=""/>
<part name="S2" library="e-schalter" deviceset="TASTER_SCHLIESSER" device=""/>
</parts>
<sheets>
<sheet>
<plain>
<text x="170.18" y="15.24" size="3.81" layer="94">Up-Down sch.</text>
<text x="217.17" y="20.32" size="2.54" layer="94">Suslov P.S.</text>
<text x="175.26" y="7.62" size="3.81" layer="94">"PUDRA"</text>
</plain>
<instances>
<instance part="FRAME1" gate="G$1" x="0" y="0"/>
<instance part="M1" gate="G$1" x="167.64" y="48.26"/>
<instance part="K1" gate="G$2" x="101.6" y="73.66" rot="R270"/>
<instance part="K1" gate="G$1" x="182.88" y="93.98" rot="MR0"/>
<instance part="X1" gate="G$1" x="68.58" y="106.68" rot="R270"/>
<instance part="GND1" gate="1" x="76.2" y="99.06"/>
<instance part="GND2" gate="1" x="187.96" y="55.88"/>
<instance part="Q1" gate="G$1" x="88.9" y="116.84"/>
<instance part="Q1" gate="G$2" x="142.24" y="109.22" rot="R270"/>
<instance part="Q2" gate="G$1" x="109.22" y="116.84"/>
<instance part="Q2" gate="G$2" x="142.24" y="83.82" rot="R270"/>
<instance part="C1" gate="G$1" x="167.64" y="68.58" rot="MR0"/>
<instance part="C2" gate="G$1" x="91.44" y="66.04" rot="MR180"/>
<instance part="C3" gate="G$1" x="101.6" y="86.36" rot="MR90"/>
<instance part="S1" gate="G$1" x="88.9" y="132.08"/>
<instance part="S2" gate="G$1" x="109.22" y="132.08"/>
</instances>
<busses>
</busses>
<nets>
<net name="GND" class="0">
<segment>
<pinref part="M1" gate="G$1" pin="PE"/>
<wire x1="177.8" y1="58.42" x2="177.8" y2="66.04" width="0.1524" layer="91"/>
<wire x1="177.8" y1="66.04" x2="187.96" y2="66.04" width="0.1524" layer="91"/>
<pinref part="GND2" gate="1" pin="GND"/>
<wire x1="187.96" y1="66.04" x2="187.96" y2="58.42" width="0.1524" layer="91"/>
</segment>
<segment>
<pinref part="X1" gate="G$1" pin="PE"/>
<pinref part="GND1" gate="1" pin="GND"/>
<wire x1="71.12" y1="106.68" x2="76.2" y2="106.68" width="0.1524" layer="91"/>
<wire x1="76.2" y1="106.68" x2="76.2" y2="101.6" width="0.1524" layer="91"/>
</segment>
</net>
<net name="N$2" class="0">
<segment>
<pinref part="X1" gate="G$1" pin="N"/>
<wire x1="71.12" y1="104.14" x2="88.9" y2="104.14" width="0.1524" layer="91"/>
<pinref part="Q1" gate="G$2" pin="6"/>
<pinref part="Q2" gate="G$2" pin="6"/>
<wire x1="88.9" y1="104.14" x2="109.22" y2="104.14" width="0.1524" layer="91"/>
<wire x1="109.22" y1="104.14" x2="116.84" y2="104.14" width="0.1524" layer="91"/>
<wire x1="116.84" y1="104.14" x2="129.54" y2="104.14" width="0.1524" layer="91"/>
<wire x1="129.54" y1="104.14" x2="137.16" y2="104.14" width="0.1524" layer="91"/>
<wire x1="137.16" y1="78.74" x2="116.84" y2="78.74" width="0.1524" layer="91"/>
<junction x="116.84" y="104.14"/>
<wire x1="116.84" y1="78.74" x2="116.84" y2="104.14" width="0.1524" layer="91"/>
<pinref part="Q2" gate="G$2" pin="2"/>
<wire x1="137.16" y1="88.9" x2="129.54" y2="88.9" width="0.1524" layer="91"/>
<wire x1="129.54" y1="88.9" x2="129.54" y2="104.14" width="0.1524" layer="91"/>
<junction x="129.54" y="104.14"/>
<pinref part="Q1" gate="G$1" pin="A2"/>
<wire x1="88.9" y1="111.76" x2="88.9" y2="104.14" width="0.1524" layer="91"/>
<junction x="88.9" y="104.14"/>
<pinref part="Q2" gate="G$1" pin="A2"/>
<wire x1="109.22" y1="111.76" x2="109.22" y2="104.14" width="0.1524" layer="91"/>
<junction x="109.22" y="104.14"/>
</segment>
</net>
<net name="N$3" class="0">
<segment>
<pinref part="X1" gate="G$1" pin="L1"/>
<wire x1="71.12" y1="109.22" x2="99.06" y2="109.22" width="0.1524" layer="91"/>
<pinref part="Q1" gate="G$2" pin="4"/>
<pinref part="Q2" gate="G$2" pin="4"/>
<wire x1="99.06" y1="109.22" x2="121.92" y2="109.22" width="0.1524" layer="91"/>
<wire x1="121.92" y1="109.22" x2="129.54" y2="109.22" width="0.1524" layer="91"/>
<wire x1="129.54" y1="109.22" x2="137.16" y2="109.22" width="0.1524" layer="91"/>
<wire x1="137.16" y1="83.82" x2="121.92" y2="83.82" width="0.1524" layer="91"/>
<wire x1="121.92" y1="83.82" x2="121.92" y2="109.22" width="0.1524" layer="91"/>
<junction x="121.92" y="109.22"/>
<pinref part="Q1" gate="G$2" pin="2"/>
<wire x1="137.16" y1="114.3" x2="129.54" y2="114.3" width="0.1524" layer="91"/>
<wire x1="129.54" y1="114.3" x2="129.54" y2="109.22" width="0.1524" layer="91"/>
<junction x="129.54" y="109.22"/>
<pinref part="S1" gate="G$1" pin="13"/>
<wire x1="88.9" y1="137.16" x2="88.9" y2="139.7" width="0.1524" layer="91"/>
<wire x1="88.9" y1="139.7" x2="99.06" y2="139.7" width="0.1524" layer="91"/>
<wire x1="99.06" y1="139.7" x2="99.06" y2="109.22" width="0.1524" layer="91"/>
<junction x="99.06" y="109.22"/>
<pinref part="S2" gate="G$1" pin="13"/>
<wire x1="109.22" y1="137.16" x2="109.22" y2="139.7" width="0.1524" layer="91"/>
<wire x1="109.22" y1="139.7" x2="99.06" y2="139.7" width="0.1524" layer="91"/>
<junction x="99.06" y="139.7"/>
</segment>
</net>
<net name="N$1" class="0">
<segment>
<pinref part="M1" gate="G$1" pin="U1"/>
<wire x1="162.56" y1="104.14" x2="162.56" y2="78.74" width="0.1524" layer="91"/>
<pinref part="Q2" gate="G$2" pin="5"/>
<wire x1="162.56" y1="78.74" x2="162.56" y2="58.42" width="0.1524" layer="91"/>
<wire x1="147.32" y1="78.74" x2="162.56" y2="78.74" width="0.1524" layer="91"/>
<junction x="162.56" y="78.74"/>
<pinref part="Q1" gate="G$2" pin="5"/>
<wire x1="147.32" y1="104.14" x2="162.56" y2="104.14" width="0.1524" layer="91"/>
<pinref part="K1" gate="G$1" pin="A1"/>
<wire x1="162.56" y1="104.14" x2="182.88" y2="104.14" width="0.1524" layer="91"/>
<wire x1="182.88" y1="104.14" x2="182.88" y2="99.06" width="0.1524" layer="91"/>
<junction x="162.56" y="104.14"/>
</segment>
</net>
<net name="N$4" class="0">
<segment>
<pinref part="Q1" gate="G$2" pin="3"/>
<pinref part="M1" gate="G$1" pin="W1"/>
<wire x1="147.32" y1="109.22" x2="172.72" y2="109.22" width="0.1524" layer="91"/>
<wire x1="172.72" y1="109.22" x2="172.72" y2="83.82" width="0.1524" layer="91"/>
<pinref part="Q2" gate="G$2" pin="3"/>
<wire x1="172.72" y1="83.82" x2="172.72" y2="58.42" width="0.1524" layer="91"/>
<wire x1="147.32" y1="83.82" x2="172.72" y2="83.82" width="0.1524" layer="91"/>
<junction x="172.72" y="83.82"/>
<pinref part="K1" gate="G$1" pin="A2"/>
<wire x1="182.88" y1="88.9" x2="182.88" y2="83.82" width="0.1524" layer="91"/>
<wire x1="182.88" y1="83.82" x2="172.72" y2="83.82" width="0.1524" layer="91"/>
</segment>
</net>
<net name="N$5" class="0">
<segment>
<pinref part="C1" gate="G$1" pin="2"/>
<pinref part="M1" gate="G$1" pin="V1"/>
<wire x1="167.64" y1="63.5" x2="167.64" y2="60.96" width="0.1524" layer="91"/>
<wire x1="167.64" y1="60.96" x2="167.64" y2="58.42" width="0.1524" layer="91"/>
<wire x1="167.64" y1="60.96" x2="91.44" y2="60.96" width="0.1524" layer="91"/>
<junction x="167.64" y="60.96"/>
<pinref part="C2" gate="G$1" pin="1"/>
<wire x1="91.44" y1="63.5" x2="91.44" y2="60.96" width="0.1524" layer="91"/>
</segment>
</net>
<net name="N$6" class="0">
<segment>
<pinref part="C1" gate="G$1" pin="1"/>
<pinref part="Q1" gate="G$2" pin="1"/>
<wire x1="167.64" y1="71.12" x2="167.64" y2="73.66" width="0.1524" layer="91"/>
<wire x1="167.64" y1="73.66" x2="167.64" y2="88.9" width="0.1524" layer="91"/>
<wire x1="167.64" y1="88.9" x2="167.64" y2="114.3" width="0.1524" layer="91"/>
<wire x1="167.64" y1="114.3" x2="147.32" y2="114.3" width="0.1524" layer="91"/>
<pinref part="Q2" gate="G$2" pin="1"/>
<wire x1="147.32" y1="88.9" x2="167.64" y2="88.9" width="0.1524" layer="91"/>
<junction x="167.64" y="88.9"/>
<wire x1="167.64" y1="73.66" x2="111.76" y2="73.66" width="0.1524" layer="91"/>
<junction x="167.64" y="73.66"/>
<pinref part="K1" gate="G$2" pin="5"/>
<pinref part="C3" gate="G$1" pin="1"/>
<wire x1="111.76" y1="73.66" x2="106.68" y2="73.66" width="0.1524" layer="91"/>
<wire x1="104.14" y1="86.36" x2="111.76" y2="86.36" width="0.1524" layer="91"/>
<wire x1="111.76" y1="86.36" x2="111.76" y2="73.66" width="0.1524" layer="91"/>
<junction x="111.76" y="73.66"/>
</segment>
</net>
<net name="N$7" class="0">
<segment>
<pinref part="K1" gate="G$2" pin="6"/>
<pinref part="C2" gate="G$1" pin="2"/>
<wire x1="96.52" y1="73.66" x2="91.44" y2="73.66" width="0.1524" layer="91"/>
<wire x1="91.44" y1="73.66" x2="91.44" y2="71.12" width="0.1524" layer="91"/>
<pinref part="C3" gate="G$1" pin="2"/>
<wire x1="96.52" y1="86.36" x2="91.44" y2="86.36" width="0.1524" layer="91"/>
<wire x1="91.44" y1="86.36" x2="91.44" y2="73.66" width="0.1524" layer="91"/>
<junction x="91.44" y="73.66"/>
</segment>
</net>
<net name="N$9" class="0">
<segment>
<pinref part="S1" gate="G$1" pin="14"/>
<pinref part="Q1" gate="G$1" pin="A1"/>
<wire x1="88.9" y1="127" x2="88.9" y2="121.92" width="0.1524" layer="91"/>
</segment>
</net>
<net name="N$10" class="0">
<segment>
<pinref part="Q2" gate="G$1" pin="A1"/>
<pinref part="S2" gate="G$1" pin="14"/>
<wire x1="109.22" y1="121.92" x2="109.22" y2="127" width="0.1524" layer="91"/>
</segment>
</net>
</nets>
</sheet>
</sheets>
</schematic>
</drawing>
</eagle>
